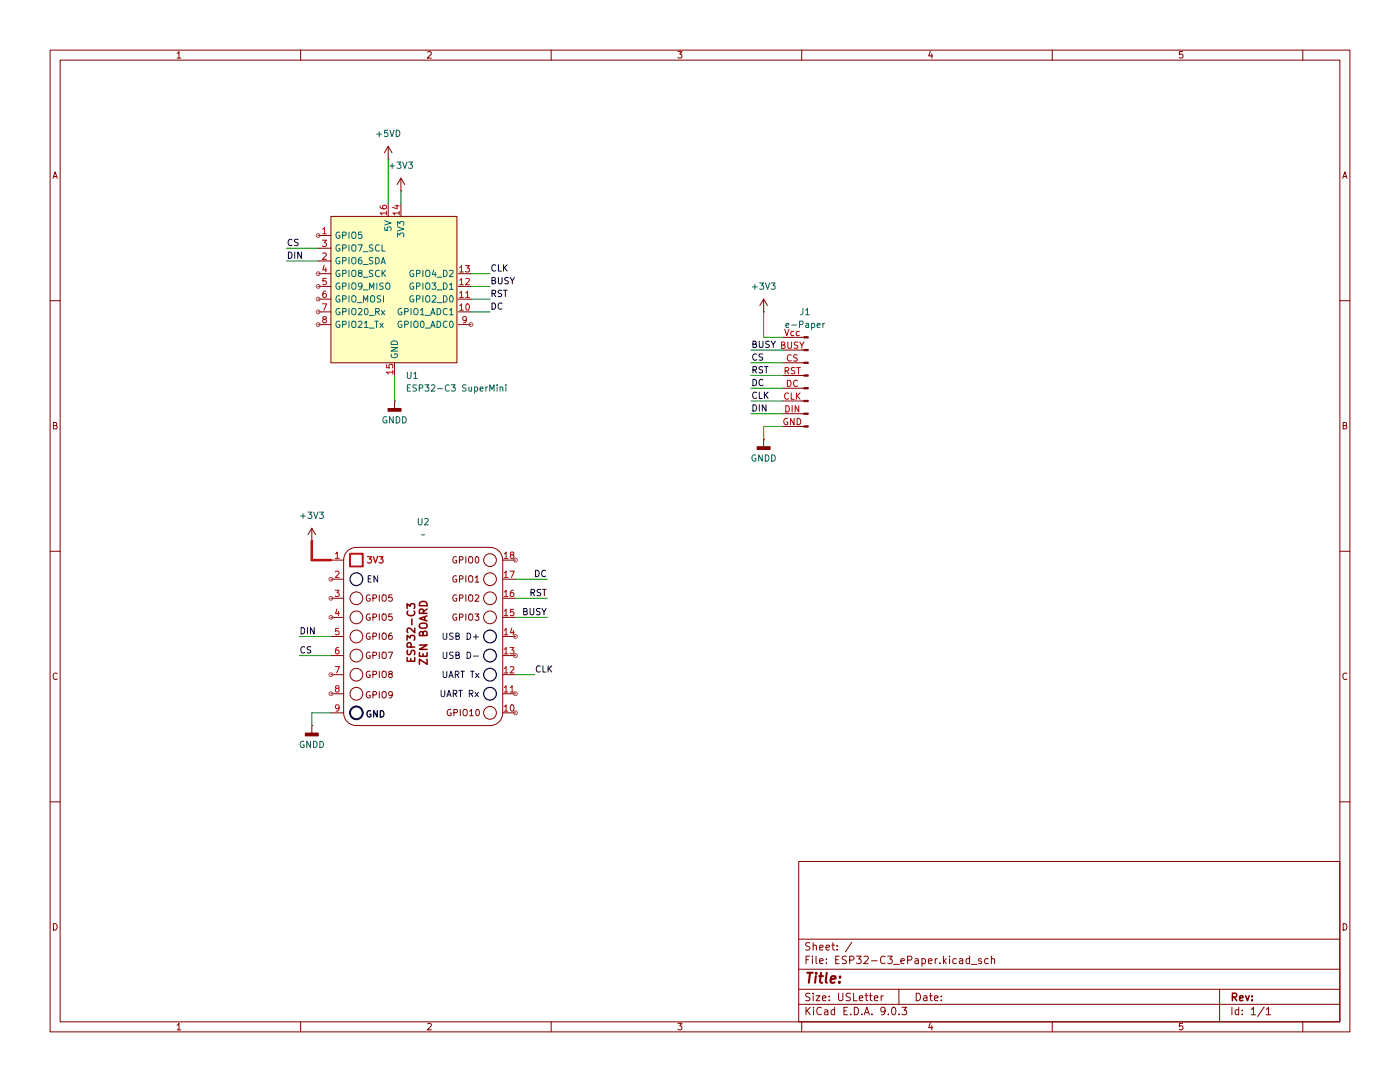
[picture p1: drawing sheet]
(kicad_sch
 (version 20250114)
 (generator "eeschema")
 (generator_version "9.0")
 (paper "USLetter")
 (lib_symbols
  (symbol "Alexander Symbols Library:Conn_ePaper_01x08"
   (pin_names
    (offset 1.016) (hide yes)) (exclude_from_sim no) (in_bom yes) (on_board yes)
   (property "Reference" "J" (at 0 10.16 0) (effects (font (size 1.27 1.27))))
   (property "Value" "e-Paper" (at 3.81 -12.7 0) (effects (font (size 1.27 1.27))))
   (property "Footprint" "Alexander Footprints Library:Conn_ePaper" (at 0 -5.08 0) (effects (font (size 1.27 1.27)) (hide yes)))
   (property "Datasheet" "~" (at -1.27 -1.27 0) (effects (font (size 1.27 1.27)) (hide yes)))
   (property "Description" "Generic connector, single row, 01x08, script generated" (at 0 0 0) (effects (font (size 1.27 1.27)) (hide yes)))
   (symbol "Conn_ePaper_01x08_1_1"
    (rectangle (start 0.8636 7.747) (end 0 7.493) (stroke (width 0.1524) (type default)) (fill (type outline)))
    (rectangle (start 0.8636 5.207) (end 0 4.953) (stroke (width 0.1524) (type default)) (fill (type outline)))
    (rectangle (start 0.8636 2.667) (end 0 2.413) (stroke (width 0.1524) (type default)) (fill (type outline)))
    (rectangle (start 0.8636 0.127) (end 0 -0.127) (stroke (width 0.1524) (type default)) (fill (type outline)))
    (rectangle (start 0.8636 -2.413) (end 0 -2.667) (stroke (width 0.1524) (type default)) (fill (type outline)))
    (rectangle (start 0.8636 -4.953) (end 0 -5.207) (stroke (width 0.1524) (type default)) (fill (type outline)))
    (rectangle (start 0.8636 -7.493) (end 0 -7.747) (stroke (width 0.1524) (type default)) (fill (type outline)))
    (rectangle (start 0.8636 -10.033) (end 0 -10.287) (stroke (width 0.1524) (type default)) (fill (type outline)))
    (polyline (pts (xy 1.27 7.62) (xy 0.8636 7.62)) (stroke (width 0.1524) (type default)) (fill (type none)))
    (polyline (pts (xy 1.27 5.08) (xy 0.8636 5.08)) (stroke (width 0.1524) (type default)) (fill (type none)))
    (polyline (pts (xy 1.27 2.54) (xy 0.8636 2.54)) (stroke (width 0.1524) (type default)) (fill (type none)))
    (polyline (pts (xy 1.27 0) (xy 0.8636 0)) (stroke (width 0.1524) (type default)) (fill (type none)))
    (polyline (pts (xy 1.27 -2.54) (xy 0.8636 -2.54)) (stroke (width 0.1524) (type default)) (fill (type none)))
    (polyline (pts (xy 1.27 -5.08) (xy 0.8636 -5.08)) (stroke (width 0.1524) (type default)) (fill (type none)))
    (polyline (pts (xy 1.27 -7.62) (xy 0.8636 -7.62)) (stroke (width 0.1524) (type default)) (fill (type none)))
    (polyline (pts (xy 1.27 -10.16) (xy 0.8636 -10.16)) (stroke (width 0.1524) (type default)) (fill (type none)))
    (pin power_in line (at 5.08 7.62 180) (length 3.81) (name "Vcc" (effects (font (size 1.27 1.27)))) (number "Vcc" (effects (font (size 1.27 1.27)))))
    (pin bidirectional line (at 5.08 5.08 180) (length 3.81) (name "BUSY" (effects (font (size 1.27 1.27)))) (number "BUSY" (effects (font (size 1.27 1.27)))))
    (pin input line (at 5.08 2.54 180) (length 3.81) (name "CS" (effects (font (size 1.27 1.27)))) (number "CS" (effects (font (size 1.27 1.27)))))
    (pin input line (at 5.08 0 180) (length 3.81) (name "RST" (effects (font (size 1.27 1.27)))) (number "RST" (effects (font (size 1.27 1.27)))))
    (pin bidirectional line (at 5.08 -2.54 180) (length 3.81) (name "DC" (effects (font (size 1.27 1.27)))) (number "DC" (effects (font (size 1.27 1.27)))))
    (pin input line (at 5.08 -5.08 180) (length 3.81) (name "CLK" (effects (font (size 1.27 1.27)))) (number "CLK" (effects (font (size 1.27 1.27)))))
    (pin bidirectional line (at 5.08 -7.62 180) (length 3.81) (name "DIN" (effects (font (size 1.27 1.27)))) (number "DIN" (effects (font (size 1.27 1.27)))))
    (pin power_out line (at 5.08 -10.16 180) (length 3.81) (name "GND" (effects (font (size 1.27 1.27)))) (number "GND" (effects (font (size 1.27 1.27))))))
   (embedded_fonts no))
  (symbol "Alexander Symbols Library:ESP32-C3-SuperMini" (exclude_from_sim no) (in_bom yes) (on_board yes)
   (property "Reference" "U" (at 0 0 0) (effects (font (size 1.27 1.27))))
   (property "Value" "ESP32-C3 SuperMini" (at 25.654 0 0) (effects (font (size 1.27 1.27))))
   (property "Footprint" "Alexander Footprint Library:ESP32-C3_SuperMini" (at -13.716 3.048 0) (effects (font (size 1.27 1.27)) (hide yes)))
   (property "Datasheet" "" (at -12.7 0 0) (effects (font (size 1.27 1.27)) (hide yes)))
   (property "Description" "" (at -12.7 0 0) (effects (font (size 1.27 1.27)) (hide yes)))
   (symbol "ESP32-C3-SuperMini_0_1"
    (rectangle (start 0 -2.54) (end 25.146 -31.75) (stroke (width 0) (type default)) (fill (type background))))
   (symbol "ESP32-C3-SuperMini_1_1"
    (pin bidirectional line (at -2.54 -6.35 0) (length 2.54) (name "GPIO5" (effects (font (size 1.27 1.27)))) (number "1" (effects (font (size 1.27 1.27)))))
    (pin bidirectional line (at -2.54 -8.89 0) (length 2.54) (name "GPIO7_SCL" (effects (font (size 1.27 1.27)))) (number "3" (effects (font (size 1.27 1.27)))))
    (pin bidirectional line (at -2.54 -11.43 0) (length 2.54) (name "GPIO6_SDA" (effects (font (size 1.27 1.27)))) (number "2" (effects (font (size 1.27 1.27)))))
    (pin bidirectional line (at -2.54 -13.97 0) (length 2.54) (name "GPIO8_SCK" (effects (font (size 1.27 1.27)))) (number "4" (effects (font (size 1.27 1.27)))))
    (pin bidirectional line (at -2.54 -16.51 0) (length 2.54) (name "GPIO9_MISO" (effects (font (size 1.27 1.27)))) (number "5" (effects (font (size 1.27 1.27)))))
    (pin bidirectional line (at -2.54 -19.05 0) (length 2.54) (name "GPIO_MOSI" (effects (font (size 1.27 1.27)))) (number "6" (effects (font (size 1.27 1.27)))))
    (pin bidirectional line (at -2.54 -21.59 0) (length 2.54) (name "GPIO20_Rx" (effects (font (size 1.27 1.27)))) (number "7" (effects (font (size 1.27 1.27)))))
    (pin bidirectional line (at -2.54 -24.13 0) (length 2.54) (name "GPIO21_Tx" (effects (font (size 1.27 1.27)))) (number "8" (effects (font (size 1.27 1.27)))))
    (pin power_in line (at 11.43 0 270) (length 2.54) (name "5V" (effects (font (size 1.27 1.27)))) (number "16" (effects (font (size 1.27 1.27)))))
    (pin power_out line (at 12.7 -34.29 90) (length 2.54) (name "GND" (effects (font (size 1.27 1.27)))) (number "15" (effects (font (size 1.27 1.27)))))
    (pin power_in line (at 13.97 0 270) (length 2.54) (name "3V3" (effects (font (size 1.27 1.27)))) (number "14" (effects (font (size 1.27 1.27)))))
    (pin bidirectional line (at 27.94 -13.97 180) (length 2.54) (name "GPIO4_D2" (effects (font (size 1.27 1.27)))) (number "13" (effects (font (size 1.27 1.27)))))
    (pin bidirectional line (at 27.94 -16.51 180) (length 2.54) (name "GPIO3_D1" (effects (font (size 1.27 1.27)))) (number "12" (effects (font (size 1.27 1.27)))))
    (pin bidirectional line (at 27.94 -19.05 180) (length 2.54) (name "GPIO2_D0" (effects (font (size 1.27 1.27)))) (number "11" (effects (font (size 1.27 1.27)))))
    (pin bidirectional line (at 27.94 -21.59 180) (length 2.54) (name "GPIO1_ADC1" (effects (font (size 1.27 1.27)))) (number "10" (effects (font (size 1.27 1.27)))))
    (pin bidirectional line (at 27.94 -24.13 180) (length 2.54) (name "GPIO0_ADC0" (effects (font (size 1.27 1.27)))) (number "9" (effects (font (size 1.27 1.27))))))
   (embedded_fonts no))
  (symbol "Alexander Symbols Library:ESP32C3_ZenBoard"
   (pin_names
    (offset 0) (hide yes)) (exclude_from_sim no) (in_bom yes) (on_board yes)
   (property "Reference" "U" (at 0 0 0) (effects (font (size 1.27 1.27))))
   (property "Value" "" (at 0 0 0) (effects (font (size 1.27 1.27))))
   (property "Footprint" "" (at 0 0 0) (effects (font (size 1.27 1.27)) (hide yes)))
   (property "Datasheet" "" (at 0 0 0) (effects (font (size 1.27 1.27)) (hide yes)))
   (property "Description" "" (at 0 0 0) (effects (font (size 1.27 1.27)) (hide yes)))
   (symbol "ESP32C3_ZenBoard_0_1"
    (circle (center -12.7 -13.97) (radius 1.27) (stroke (width 0) (type default)) (fill (type none)))
    (circle (center -12.7 -17.78) (radius 1.27) (stroke (width 0) (type default)) (fill (type none)))
    (circle (center -12.7 -21.59) (radius 1.27) (stroke (width 0) (type default)) (fill (type none)))
    (circle (center -12.7 -25.4) (radius 1.27) (stroke (width 0) (type default)) (fill (type none)))
    (circle (center -12.7 -29.21) (radius 1.27) (stroke (width 0) (type default)) (fill (type none)))
    (circle (center -12.7 -33.02) (radius 1.27) (stroke (width 0) (type default)) (fill (type none)))
    (circle (center 13.97 -6.35) (radius 1.27) (stroke (width 0) (type default)) (fill (type none)))
    (circle (center 13.97 -10.16) (radius 1.27) (stroke (width 0) (type default)) (fill (type none)))
    (circle (center 13.97 -13.97) (radius 1.27) (stroke (width 0) (type default)) (fill (type none)))
    (circle (center 13.97 -17.78) (radius 1.27) (stroke (width 0) (type default)) (fill (type none)))
    (circle (center 13.97 -21.59) (radius 1.27) (stroke (width 0.254) (type default) (color 0 0 132 1)) (fill (type none)))
    (circle (center 13.97 -25.4) (radius 1.27) (stroke (width 0.254) (type default) (color 0 0 132 1)) (fill (type none)))
    (circle (center 13.97 -29.21) (radius 1.27) (stroke (width 0.254) (type default) (color 0 0 132 1)) (fill (type none)))
    (circle (center 13.97 -33.02) (radius 1.27) (stroke (width 0.254) (type default) (color 0 0 132 1)) (fill (type none)))
    (circle (center 13.97 -36.83) (radius 1.27) (stroke (width 0) (type default)) (fill (type none))))
   (symbol "ESP32C3_ZenBoard_1_0"
    (pin input line (at -17.78 -13.97 0) (length 2.54) (name "GPIO4" (effects (font (size 1.27 1.27)))) (number "3" (effects (font (size 1.27 1.27)))))
    (pin input line (at -17.78 -17.78 0) (length 2.54) (name "GPIO5" (effects (font (size 1.27 1.27)))) (number "4" (effects (font (size 1.27 1.27)))))
    (pin input line (at -17.78 -21.59 0) (length 2.54) (name "GPIO6" (effects (font (size 1.27 1.27)))) (number "5" (effects (font (size 1.27 1.27)))))
    (pin input line (at -17.78 -25.4 0) (length 2.54) (name "GPIO7" (effects (font (size 1.27 1.27)))) (number "6" (effects (font (size 1.27 1.27)))))
    (pin input line (at -17.78 -29.21 0) (length 2.54) (name "GPIO8" (effects (font (size 1.27 1.27)))) (number "7" (effects (font (size 1.27 1.27)))))
    (pin input line (at -17.78 -33.02 0) (length 2.54) (name "GPIO9" (effects (font (size 1.27 1.27)))) (number "8" (effects (font (size 1.27 1.27)))))
    (pin input line (at -17.78 -36.83 0) (length 2.54) (name "G" (effects (font (size 1.27 1.27)))) (number "9" (effects (font (size 1.27 1.27)))))
    (pin input line (at 19.05 -6.35 180) (length 2.54) (name "GPIO0" (effects (font (size 1.27 1.27)))) (number "18" (effects (font (size 1.27 1.27)))))
    (pin input line (at 19.05 -10.16 180) (length 2.54) (name "GPIO1" (effects (font (size 1.27 1.27)))) (number "17" (effects (font (size 1.27 1.27)))))
    (pin input line (at 19.05 -13.97 180) (length 2.54) (name "GPIO2" (effects (font (size 1.27 1.27)))) (number "16" (effects (font (size 1.27 1.27)))))
    (pin input line (at 19.05 -17.78 180) (length 2.54) (name "GPIO3" (effects (font (size 1.27 1.27)))) (number "15" (effects (font (size 1.27 1.27)))))
    (pin input line (at 19.05 -21.59 180) (length 2.54) (name "USB_B+" (effects (font (size 1.27 1.27)))) (number "14" (effects (font (size 1.27 1.27)))))
    (pin input line (at 19.05 -25.4 180) (length 2.54) (name "USB_D-" (effects (font (size 1.27 1.27)))) (number "13" (effects (font (size 1.27 1.27)))))
    (pin input line (at 19.05 -29.21 180) (length 2.54) (name "Tx" (effects (font (size 1.27 1.27)))) (number "12" (effects (font (size 1.27 1.27)))))
    (pin input line (at 19.05 -33.02 180) (length 2.54) (name "Rx" (effects (font (size 1.27 1.27)))) (number "11" (effects (font (size 1.27 1.27)))))
    (pin input line (at 19.05 -36.83 180) (length 2.54) (name "GPIO10" (effects (font (size 1.27 1.27)))) (number "10" (effects (font (size 1.27 1.27))))))
   (symbol "ESP32C3_ZenBoard_1_1"
    (polyline (pts (xy -15.24 -36.83) (xy -15.24 -6.35)) (stroke (width 0) (type default)) (fill (type none)))
    (rectangle (start -13.97 -5.08) (end -11.43 -7.62) (stroke (width 0.381) (type default) (color 255 0 0 1)) (fill (type none)))
    (arc (start -15.24 -6.35) (mid -14.4961 -4.5539) (end -12.7 -3.81) (stroke (width 0) (type default)) (fill (type none)))
    (arc (start -12.7 -39.37) (mid -14.4961 -38.6261) (end -15.24 -36.83) (stroke (width 0) (type default)) (fill (type none)))
    (polyline (pts (xy -12.7 -3.81) (xy 13.97 -3.81)) (stroke (width 0) (type solid)) (fill (type background)))
    (circle (center -12.7 -10.16) (radius 1.27) (stroke (width 0.254) (type solid) (color 0 0 132 1)) (fill (type none)))
    (circle (center -12.7 -36.83) (radius 1.27) (stroke (width 0.381) (type solid) (color 0 0 0 1)) (fill (type none)))
    (polyline (pts (xy -12.7 -39.37) (xy 13.97 -39.37)) (stroke (width 0) (type default)) (fill (type none)))
    (arc (start 13.97 -3.81) (mid 15.7661 -4.5539) (end 16.51 -6.35) (stroke (width 0) (type default)) (fill (type none)))
    (arc (start 16.51 -36.83) (mid 15.7661 -38.6261) (end 13.97 -39.37) (stroke (width 0) (type default)) (fill (type none)))
    (polyline (pts (xy 16.51 -36.83) (xy 16.51 -6.35)) (stroke (width 0) (type default)) (fill (type none)))
    (text "EN" (at -9.398 -10.16 0) (effects (font (size 1.27 1.27) (color 0 0 132 1))))
    (text "3V3" (at -8.89 -6.35 0) (effects (font (size 1.27 1.27) (thickness 0.254)
    (bold yes) (color 255 0 0 1))))
    (text "GND" (at -8.89 -37.084 0) (effects (font (size 1.27 1.27) (thickness 0.254)
    (bold yes) (color 0 0 0 1))))
    (text "GPIO5" (at -8.128 -13.97 0) (effects (font (size 1.27 1.27))))
    (text "GPIO5" (at -8.128 -17.78 0) (effects (font (size 1.27 1.27))))
    (text "GPIO6" (at -8.128 -21.59 0) (effects (font (size 1.27 1.27))))
    (text "GPIO7" (at -8.128 -25.4 0) (effects (font (size 1.27 1.27))))
    (text "GPIO8" (at -8.128 -29.21 0) (effects (font (size 1.27 1.27))))
    (text "GPIO9" (at -8.128 -33.274 0) (effects (font (size 1.27 1.27))))
    (text "ESP32-C3\nZEN BOARD" (at -0.508 -20.828 900) (effects (font (size 1.524 1.524) (thickness 0.3048)
    (bold yes))))
    (text "UART Rx" (at 7.874 -33.02 0) (effects (font (size 1.27 1.27) (color 0 0 132 1))))
    (text "USB D+" (at 8.128 -21.59 0) (effects (font (size 1.27 1.27) (color 0 0 132 1))))
    (text "USB D-" (at 8.128 -25.4 0) (effects (font (size 1.27 1.27) (color 0 0 132 1))))
    (text "UART Tx" (at 8.128 -29.21 0) (effects (font (size 1.27 1.27) (color 0 0 132 1))))
    (text "GPIO10" (at 8.636 -36.83 0) (effects (font (size 1.27 1.27))))
    (text "GPIO0" (at 9.144 -6.35 0) (effects (font (size 1.27 1.27))))
    (text "GPIO1" (at 9.144 -10.16 0) (effects (font (size 1.27 1.27))))
    (text "GPIO2" (at 9.144 -13.97 0) (effects (font (size 1.27 1.27))))
    (text "GPIO3" (at 9.144 -17.78 0) (effects (font (size 1.27 1.27))))
    (pin input line (at -17.78 -6.35 0) (length 2.54) (name "3V3" (effects (font (size 1.27 1.27)))) (number "1" (effects (font (size 1.27 1.27)))))
    (pin input line (at -17.78 -10.16 0) (length 2.54) (name "EN" (effects (font (size 1.27 1.27)))) (number "2" (effects (font (size 1.27 1.27))))))
   (embedded_fonts no))
  (symbol "power:+3V3"
   (power)
   (pin_numbers (hide yes))
   (pin_names
    (offset 0) (hide yes)) (exclude_from_sim no) (in_bom yes) (on_board yes)
   (property "Reference" "#PWR" (at 0 -3.81 0) (effects (font (size 1.27 1.27)) (hide yes)))
   (property "Value" "+3V3" (at 0 3.556 0) (effects (font (size 1.27 1.27))))
   (property "Footprint" "" (at 0 0 0) (effects (font (size 1.27 1.27)) (hide yes)))
   (property "Datasheet" "" (at 0 0 0) (effects (font (size 1.27 1.27)) (hide yes)))
   (property "Description" "Power symbol creates a global label with name \"+3V3\"" (at 0 0 0) (effects (font (size 1.27 1.27)) (hide yes)))
   (symbol "+3V3_0_1"
    (polyline (pts (xy -0.762 1.27) (xy 0 2.54)) (stroke (width 0) (type default)) (fill (type none)))
    (polyline (pts (xy 0 2.54) (xy 0.762 1.27)) (stroke (width 0) (type default)) (fill (type none)))
    (polyline (pts (xy 0 0) (xy 0 2.54)) (stroke (width 0) (type default)) (fill (type none))))
   (symbol "+3V3_1_1"
    (pin power_in line (at 0 0 90) (length 0) (name "~" (effects (font (size 1.27 1.27)))) (number "1" (effects (font (size 1.27 1.27))))))
   (embedded_fonts no))
  (symbol "power:+5VD"
   (power)
   (pin_numbers (hide yes))
   (pin_names
    (offset 0) (hide yes)) (exclude_from_sim no) (in_bom yes) (on_board yes)
   (property "Reference" "#PWR" (at 0 -3.81 0) (effects (font (size 1.27 1.27)) (hide yes)))
   (property "Value" "+5VD" (at 0 3.556 0) (effects (font (size 1.27 1.27))))
   (property "Footprint" "" (at 0 0 0) (effects (font (size 1.27 1.27)) (hide yes)))
   (property "Datasheet" "" (at 0 0 0) (effects (font (size 1.27 1.27)) (hide yes)))
   (property "Description" "Power symbol creates a global label with name \"+5VD\"" (at 0 0 0) (effects (font (size 1.27 1.27)) (hide yes)))
   (symbol "+5VD_0_1"
    (polyline (pts (xy -0.762 1.27) (xy 0 2.54)) (stroke (width 0) (type default)) (fill (type none)))
    (polyline (pts (xy 0 2.54) (xy 0.762 1.27)) (stroke (width 0) (type default)) (fill (type none)))
    (polyline (pts (xy 0 0) (xy 0 2.54)) (stroke (width 0) (type default)) (fill (type none))))
   (symbol "+5VD_1_1"
    (pin power_in line (at 0 0 90) (length 0) (name "~" (effects (font (size 1.27 1.27)))) (number "1" (effects (font (size 1.27 1.27))))))
   (embedded_fonts no))
  (symbol "power:GNDD"
   (power)
   (pin_numbers (hide yes))
   (pin_names
    (offset 0) (hide yes)) (exclude_from_sim no) (in_bom yes) (on_board yes)
   (property "Reference" "#PWR" (at 0 -6.35 0) (effects (font (size 1.27 1.27)) (hide yes)))
   (property "Value" "GNDD" (at 0 -3.175 0) (effects (font (size 1.27 1.27))))
   (property "Footprint" "" (at 0 0 0) (effects (font (size 1.27 1.27)) (hide yes)))
   (property "Datasheet" "" (at 0 0 0) (effects (font (size 1.27 1.27)) (hide yes)))
   (property "Description" "Power symbol creates a global label with name \"GNDD\" , digital ground" (at 0 0 0) (effects (font (size 1.27 1.27)) (hide yes)))
   (symbol "GNDD_0_1"
    (rectangle (start -1.27 -1.524) (end 1.27 -2.032) (stroke (width 0.254) (type default)) (fill (type outline)))
    (polyline (pts (xy 0 0) (xy 0 -1.524)) (stroke (width 0) (type default)) (fill (type none))))
   (symbol "GNDD_1_1"
    (pin power_in line (at 0 0 270) (length 0) (name "~" (effects (font (size 1.27 1.27)))) (number "1" (effects (font (size 1.27 1.27))))))
   (embedded_fonts no)))
 (wire
  (pts (xy 102.87 123.19) (xy 109.22 123.19))
  (stroke (width 0) (type default)))
 (wire
  (pts (xy 59.69 127) (xy 66.04 127))
  (stroke (width 0) (type default)))
 (wire
  (pts (xy 102.87 115.57) (xy 109.22 115.57))
  (stroke (width 0) (type default)))
 (wire
  (pts (xy 62.23 144.78) (xy 62.23 142.24))
  (stroke (width 0) (type default)))
 (wire
  (pts (xy 149.86 74.93) (xy 156.21 74.93))
  (stroke (width 0) (type default)))
 (wire
  (pts (xy 102.87 134.62) (xy 106.68 134.62))
  (stroke (width 0) (type default)))
 (wire
  (pts (xy 57.15 52.07) (xy 63.5 52.07))
  (stroke (width 0) (type default)))
 (wire
  (pts (xy 156.21 67.31) (xy 152.4 67.31))
  (stroke (width 0) (type default)))
 (wire
  (pts (xy 57.15 49.53) (xy 63.5 49.53))
  (stroke (width 0) (type default)))
 (wire
  (pts (xy 152.4 67.31) (xy 152.4 62.23))
  (stroke (width 0) (type default)))
 (wire
  (pts (xy 149.86 82.55) (xy 156.21 82.55))
  (stroke (width 0) (type default)))
 (wire
  (pts (xy 78.74 74.93) (xy 78.74 80.01))
  (stroke (width 0) (type default)))
 (wire
  (pts (xy 66.04 111.76) (xy 62.23 111.76))
  (stroke (width 0.508) (type default) (color 194 0 0 1)))
 (wire
  (pts (xy 149.86 69.85) (xy 156.21 69.85))
  (stroke (width 0) (type default)))
 (wire
  (pts (xy 152.4 87.63) (xy 152.4 85.09))
  (stroke (width 0) (type default)))
 (wire
  (pts (xy 59.69 130.81) (xy 66.04 130.81))
  (stroke (width 0) (type default)))
 (wire
  (pts (xy 80.01 38.1) (xy 80.01 40.64))
  (stroke (width 0) (type default)))
 (wire
  (pts (xy 149.86 80.01) (xy 156.21 80.01))
  (stroke (width 0) (type default)))
 (wire
  (pts (xy 149.86 77.47) (xy 156.21 77.47))
  (stroke (width 0) (type default)))
 (wire
  (pts (xy 93.98 62.23) (xy 97.79 62.23))
  (stroke (width 0) (type default)))
 (wire
  (pts (xy 102.87 119.38) (xy 109.22 119.38))
  (stroke (width 0) (type default)))
 (wire
  (pts (xy 77.47 31.75) (xy 77.47 40.64))
  (stroke (width 0) (type default)))
 (wire
  (pts (xy 62.23 111.76) (xy 62.23 107.95))
  (stroke (width 0.508) (type default) (color 194 0 0 1)))
 (wire
  (pts (xy 93.98 57.15) (xy 97.79 57.15))
  (stroke (width 0) (type default)))
 (wire
  (pts (xy 93.98 54.61) (xy 97.79 54.61))
  (stroke (width 0) (type default)))
 (wire
  (pts (xy 152.4 85.09) (xy 156.21 85.09))
  (stroke (width 0) (type default)))
 (wire
  (pts (xy 93.98 59.69) (xy 97.79 59.69))
  (stroke (width 0) (type default)))
 (wire
  (pts (xy 62.23 142.24) (xy 66.04 142.24))
  (stroke (width 0) (type default)))
 (wire
  (pts (xy 149.86 72.39) (xy 156.21 72.39))
  (stroke (width 0) (type default)))
 (label "DIN"
  (at 57.15 52.07 0)
  (effects (font (size 1.27 1.27)) (justify left bottom)))
 (label "DIN"
  (at 149.86 82.55 0)
  (effects (font (size 1.27 1.27)) (justify left bottom)))
 (label "DC"
  (at 97.79 62.23 0)
  (effects (font (size 1.27 1.27)) (justify left bottom)))
 (label "RST"
  (at 109.22 119.38 180)
  (effects (font (size 1.27 1.27)) (justify right bottom)))
 (label "CLK"
  (at 106.68 134.62 0)
  (effects (font (size 1.27 1.27)) (justify left bottom)))
 (label "BUSY"
  (at 97.79 57.15 0)
  (effects (font (size 1.27 1.27)) (justify left bottom)))
 (label "RST"
  (at 149.86 74.93 0)
  (effects (font (size 1.27 1.27)) (justify left bottom)))
 (label "CS"
  (at 59.69 130.81 0)
  (effects (font (size 1.27 1.27)) (justify left bottom)))
 (label "CS"
  (at 149.86 72.39 0)
  (effects (font (size 1.27 1.27)) (justify left bottom)))
 (label "DC"
  (at 109.22 115.57 180)
  (effects (font (size 1.27 1.27)) (justify right bottom)))
 (label "CLK"
  (at 97.79 54.61 0)
  (effects (font (size 1.27 1.27)) (justify left bottom)))
 (label "CS"
  (at 57.15 49.53 0)
  (effects (font (size 1.27 1.27)) (justify left bottom)))
 (label "RST"
  (at 97.79 59.69 0)
  (effects (font (size 1.27 1.27)) (justify left bottom)))
 (label "BUSY"
  (at 109.22 123.19 180)
  (effects (font (size 1.27 1.27)) (justify right bottom)))
 (label "DC"
  (at 149.86 77.47 0)
  (effects (font (size 1.27 1.27)) (justify left bottom)))
 (label "BUSY"
  (at 149.86 69.85 0)
  (effects (font (size 1.27 1.27)) (justify left bottom)))
 (label "DIN"
  (at 59.69 127 0)
  (effects (font (size 1.27 1.27)) (justify left bottom)))
 (label "CLK"
  (at 149.86 80.01 0)
  (effects (font (size 1.27 1.27)) (justify left bottom)))
 (symbol
  (lib_id "power:GNDD")
  (at 62.23 144.78 0)
  (unit 1)
  (exclude_from_sim no)
  (in_bom yes)
  (on_board yes)
  (dnp no)
  (fields_autoplaced yes)
  (property "Reference" "#PWR03" (at 62.23 151.13 0) (effects (font (size 1.27 1.27)) (hide yes)))
  (property "Value" "GNDD" (at 62.23 148.59 0) (effects (font (size 1.27 1.27))))
  (property "Footprint" "" (at 62.23 144.78 0) (effects (font (size 1.27 1.27)) (hide yes)))
  (property "Datasheet" "" (at 62.23 144.78 0) (effects (font (size 1.27 1.27)) (hide yes)))
  (property "Description" "Power symbol creates a global label with name \"GNDD\" , digital ground" (at 62.23 144.78 0) (effects (font (size 1.27 1.27)) (hide yes)))
  (pin "1"))
 (symbol
  (lib_id "power:+3V3")
  (at 152.4 62.23 0)
  (unit 1)
  (exclude_from_sim no)
  (in_bom yes)
  (on_board yes)
  (dnp no)
  (fields_autoplaced yes)
  (property "Reference" "#PWR04" (at 152.4 66.04 0) (effects (font (size 1.27 1.27)) (hide yes)))
  (property "Value" "+3V3" (at 152.4 57.15 0) (effects (font (size 1.27 1.27))))
  (property "Footprint" "" (at 152.4 62.23 0) (effects (font (size 1.27 1.27)) (hide yes)))
  (property "Datasheet" "" (at 152.4 62.23 0) (effects (font (size 1.27 1.27)) (hide yes)))
  (property "Description" "Power symbol creates a global label with name \"+3V3\"" (at 152.4 62.23 0) (effects (font (size 1.27 1.27)) (hide yes)))
  (pin "1"))
 (symbol
  (lib_id "power:+3V3")
  (at 80.01 38.1 0)
  (unit 1)
  (exclude_from_sim no)
  (in_bom yes)
  (on_board yes)
  (dnp no)
  (fields_autoplaced yes)
  (property "Reference" "#PWR05" (at 80.01 41.91 0) (effects (font (size 1.27 1.27)) (hide yes)))
  (property "Value" "+3V3" (at 80.01 33.02 0) (effects (font (size 1.27 1.27))))
  (property "Footprint" "" (at 80.01 38.1 0) (effects (font (size 1.27 1.27)) (hide yes)))
  (property "Datasheet" "" (at 80.01 38.1 0) (effects (font (size 1.27 1.27)) (hide yes)))
  (property "Description" "Power symbol creates a global label with name \"+3V3\"" (at 80.01 38.1 0) (effects (font (size 1.27 1.27)) (hide yes)))
  (pin "1"))
 (symbol
  (lib_id "power:GNDD")
  (at 152.4 87.63 0)
  (unit 1)
  (exclude_from_sim no)
  (in_bom yes)
  (on_board yes)
  (dnp no)
  (fields_autoplaced yes)
  (property "Reference" "#PWR01" (at 152.4 93.98 0) (effects (font (size 1.27 1.27)) (hide yes)))
  (property "Value" "GNDD" (at 152.4 91.44 0) (effects (font (size 1.27 1.27))))
  (property "Footprint" "" (at 152.4 87.63 0) (effects (font (size 1.27 1.27)) (hide yes)))
  (property "Datasheet" "" (at 152.4 87.63 0) (effects (font (size 1.27 1.27)) (hide yes)))
  (property "Description" "Power symbol creates a global label with name \"GNDD\" , digital ground" (at 152.4 87.63 0) (effects (font (size 1.27 1.27)) (hide yes)))
  (pin "1"))
 (symbol
  (lib_id "Alexander Symbols Library:Conn_ePaper_01x08")
  (at 161.29 74.93 0)
  (mirror y)
  (unit 1)
  (exclude_from_sim no)
  (in_bom yes)
  (on_board yes)
  (dnp no)
  (property "Reference" "J1" (at 160.655 62.23 0) (effects (font (size 1.27 1.27))))
  (property "Value" "e-Paper" (at 160.655 64.77 0) (effects (font (size 1.27 1.27))))
  (property "Footprint" "Alexander Footprints Library:Conn_ePaper" (at 161.29 80.01 0) (effects (font (size 1.27 1.27)) (hide yes)))
  (property "Datasheet" "~" (at 162.56 76.2 0) (effects (font (size 1.27 1.27)) (hide yes)))
  (property "Description" "Generic connector, single row, 01x08, script generated" (at 161.29 74.93 0) (effects (font (size 1.27 1.27)) (hide yes)))
  (pin "GND")
  (pin "Vcc")
  (pin "BUSY")
  (pin "CS")
  (pin "RST")
  (pin "DC")
  (pin "CLK")
  (pin "DIN"))
 (symbol
  (lib_id "Alexander Symbols Library:ESP32C3_ZenBoard")
  (at 83.82 105.41 0)
  (unit 1)
  (exclude_from_sim no)
  (in_bom yes)
  (on_board yes)
  (dnp no)
  (fields_autoplaced yes)
  (property "Reference" "U2" (at 84.455 104.14 0) (effects (font (size 1.27 1.27))))
  (property "Value" "~" (at 84.455 106.68 0) (effects (font (size 1.27 1.27))))
  (property "Footprint" "" (at 83.82 105.41 0) (effects (font (size 1.27 1.27)) (hide yes)))
  (property "Datasheet" "" (at 83.82 105.41 0) (effects (font (size 1.27 1.27)) (hide yes)))
  (property "Description" "" (at 83.82 105.41 0) (effects (font (size 1.27 1.27)) (hide yes)))
  (pin "2")
  (pin "12")
  (pin "11")
  (pin "13")
  (pin "18")
  (pin "10")
  (pin "9")
  (pin "8")
  (pin "7")
  (pin "6")
  (pin "5")
  (pin "4")
  (pin "3")
  (pin "15")
  (pin "1")
  (pin "16")
  (pin "17")
  (pin "14"))
 (symbol
  (lib_id "power:+5VD")
  (at 77.47 31.75 0)
  (unit 1)
  (exclude_from_sim no)
  (in_bom yes)
  (on_board yes)
  (dnp no)
  (fields_autoplaced yes)
  (property "Reference" "#PWR07" (at 77.47 35.56 0) (effects (font (size 1.27 1.27)) (hide yes)))
  (property "Value" "+5VD" (at 77.47 26.67 0) (effects (font (size 1.27 1.27))))
  (property "Footprint" "" (at 77.47 31.75 0) (effects (font (size 1.27 1.27)) (hide yes)))
  (property "Datasheet" "" (at 77.47 31.75 0) (effects (font (size 1.27 1.27)) (hide yes)))
  (property "Description" "Power symbol creates a global label with name \"+5VD\"" (at 77.47 31.75 0) (effects (font (size 1.27 1.27)) (hide yes)))
  (pin "1"))
 (symbol
  (lib_id "Alexander Symbols Library:ESP32-C3-SuperMini")
  (at 66.04 40.64 0)
  (unit 1)
  (exclude_from_sim no)
  (in_bom yes)
  (on_board yes)
  (dnp no)
  (fields_autoplaced yes)
  (property "Reference" "U1" (at 80.8833 74.93 0) (effects (font (size 1.27 1.27)) (justify left)))
  (property "Value" "ESP32-C3 SuperMini" (at 80.8833 77.47 0) (effects (font (size 1.27 1.27)) (justify left)))
  (property "Footprint" "Alexander Footprint Library:ESP32-C3_SuperMini" (at 52.324 37.592 0) (effects (font (size 1.27 1.27)) (hide yes)))
  (property "Datasheet" "" (at 53.34 40.64 0) (effects (font (size 1.27 1.27)) (hide yes)))
  (property "Description" "" (at 53.34 40.64 0) (effects (font (size 1.27 1.27)) (hide yes)))
  (pin "12")
  (pin "11")
  (pin "8")
  (pin "14")
  (pin "10")
  (pin "9")
  (pin "16")
  (pin "7")
  (pin "6")
  (pin "5")
  (pin "4")
  (pin "2")
  (pin "3")
  (pin "1")
  (pin "13")
  (pin "15"))
 (symbol
  (lib_id "power:GNDD")
  (at 78.74 80.01 0)
  (unit 1)
  (exclude_from_sim no)
  (in_bom yes)
  (on_board yes)
  (dnp no)
  (fields_autoplaced yes)
  (property "Reference" "#PWR02" (at 78.74 86.36 0) (effects (font (size 1.27 1.27)) (hide yes)))
  (property "Value" "GNDD" (at 78.74 83.82 0) (effects (font (size 1.27 1.27))))
  (property "Footprint" "" (at 78.74 80.01 0) (effects (font (size 1.27 1.27)) (hide yes)))
  (property "Datasheet" "" (at 78.74 80.01 0) (effects (font (size 1.27 1.27)) (hide yes)))
  (property "Description" "Power symbol creates a global label with name \"GNDD\" , digital ground" (at 78.74 80.01 0) (effects (font (size 1.27 1.27)) (hide yes)))
  (pin "1"))
 (symbol
  (lib_id "power:+3V3")
  (at 62.23 107.95 0)
  (unit 1)
  (exclude_from_sim no)
  (in_bom yes)
  (on_board yes)
  (dnp no)
  (fields_autoplaced yes)
  (property "Reference" "#PWR06" (at 62.23 111.76 0) (effects (font (size 1.27 1.27)) (hide yes)))
  (property "Value" "+3V3" (at 62.23 102.87 0) (effects (font (size 1.27 1.27))))
  (property "Footprint" "" (at 62.23 107.95 0) (effects (font (size 1.27 1.27)) (hide yes)))
  (property "Datasheet" "" (at 62.23 107.95 0) (effects (font (size 1.27 1.27)) (hide yes)))
  (property "Description" "Power symbol creates a global label with name \"+3V3\"" (at 62.23 107.95 0) (effects (font (size 1.27 1.27)) (hide yes)))
  (pin "1"))
 (sheet_instances
  (path ""
   (page "1")))
 (embedded_fonts no))
